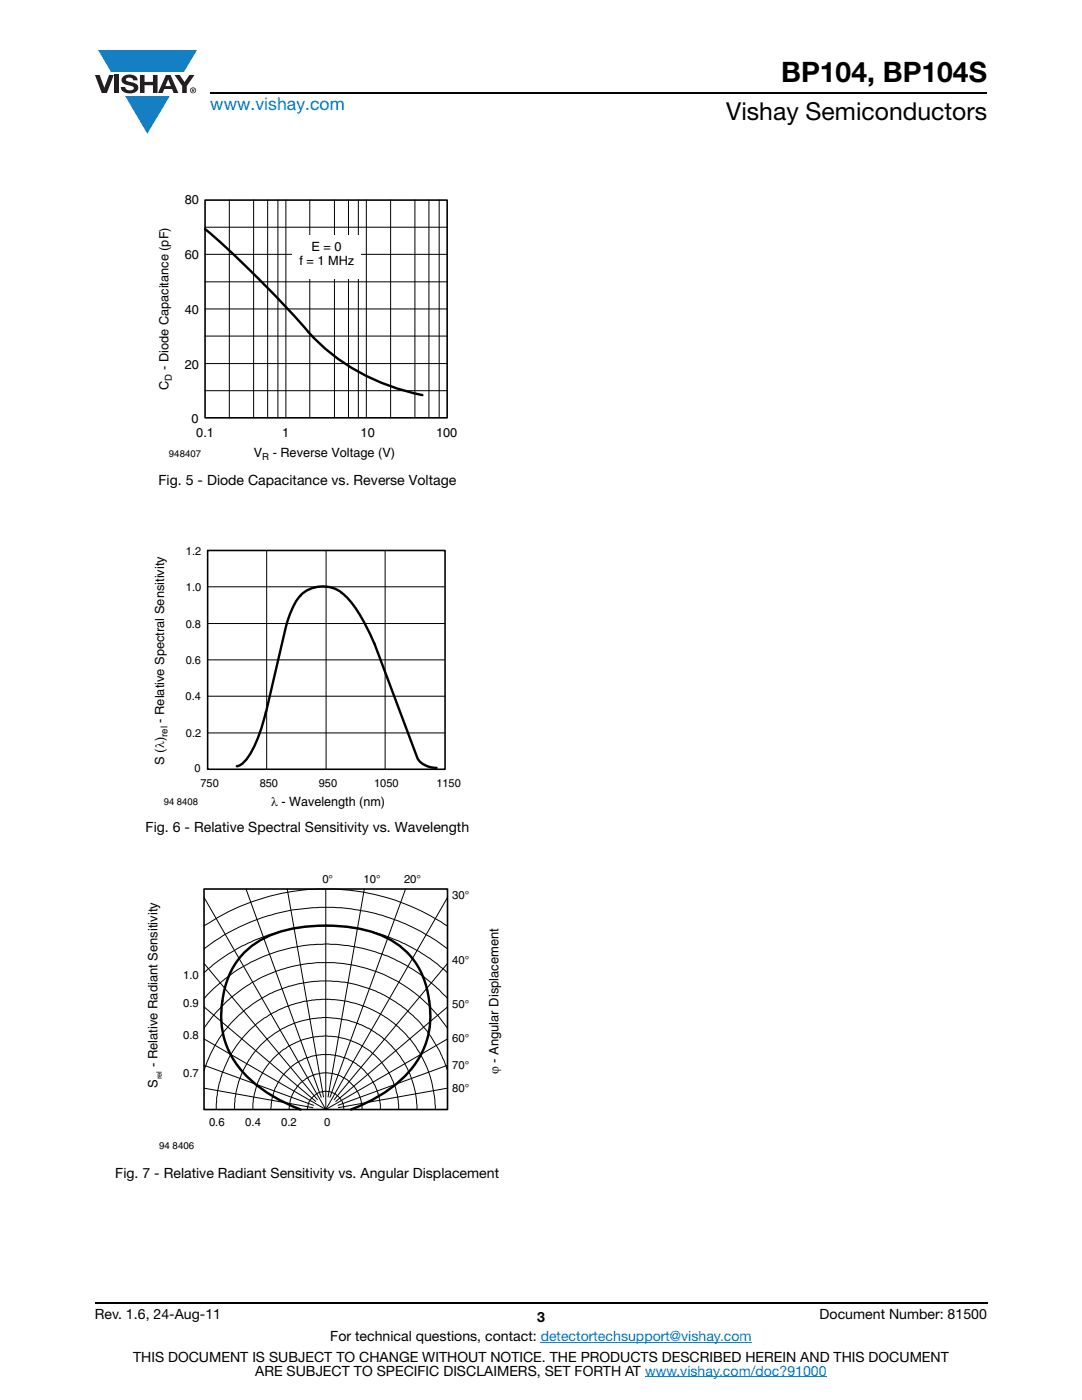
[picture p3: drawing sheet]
<svg xmlns="http://www.w3.org/2000/svg" width="216mm" height="279mm" viewBox="0 0 216 279" stroke-linecap="round" stroke-linejoin="round" font-family="sans-serif">
<g fill="#147fc3">
<path d="M19.6 10h19.7l-2.6 4.3h-1.1h-13.5z"/>
<path d="M25 19.2h8.9l-4.5 7.5z"/>
</g>
<g fill="#231f20">
<path d="M18.9 15h1l.9 2.5 1-2.5h.9l-1.4 3.6h-1z"/>
<path d="M22.9 15h.9v3.6h-.9z"/>
<path d="M24.6 15.3a2.1 2.1 0 0 1 2.8 .3l.1 .4h-.9a.79 .79 0 0 0-.7-.5 .79 .79 0 0 0-.8 .4l.3 .3 1 .2a1.08 1.08 0 0 1 1.2 1 1.08 1.08 0 0 1-1.1 1.2 1.73 1.73 0 0 1-2.4-1.2h.9a.96 .96 0 0 0 .8 .6 .96 .96 0 0 0 .9-.4 1.31 1.31 0 0 0-1.2-.6 1.03 1.03 0 0 1-1.1-.6 1.03 1.03 0 0 1 .2-1.1z"/>
<path d="M27.9 15h.9v1.3h1.7v-1.3h.9v3.6h-.9v-1.6h-1.7v1.6h-.9z"/>
<path d="M34.8 15h1.1l.9 1.4 1-1.4h1l-1.5 2.2v1.4h-.9v-1.4z"/>
<path d="M33.6 15.9l.5 1.3h-1.1zM33.1 15l-1.6 3.6h1l.3-.8h1.5l.3 .8h1l-1.6-3.6z"/>
<path d="M38.1 18a.46 .46 0 0 1 .9 0 .46 .46 0 0 1-.9 0zM37.9 18a.6 .6 0 0 0 1.2 0 .6 .6 0 0 0-1.2 0z"/>
<path d="M38.4 17.8h.2v.2h-.2zM38.3 17.7v.7h.1v-.3l.4 .3-.2-.3 .2-.2-.1-.2z"/>
</g>
<path d="M42 18.6h155M18.9 260h178.1" fill="none" stroke="#000" stroke-width=".36"/>
<path d="M107.9 267.9h42.1M128.7 274.8h36.3" fill="none" stroke="#007ec4" stroke-width=".2"/>
<path d="M31.5 38.5h59.7v53.9h-59.7z" fill="#fff"/>
<path d="M40.9 45.7a207.7 207.7 0 0 1 20.6 20.6M61.6 66.3a41.2 41.2 0 0 0 22.7 12.6" fill="none" stroke="#000" stroke-width=".48"/>
<path d="M40.9 39.9h48.3v43.5h-48.3z" fill="none" stroke="#000" stroke-width=".32"/>
<g fill="none" stroke="#000" stroke-width=".2">
<path d="M45.8 39.9v43.5M50.6 39.9v43.5M53.4 39.9v43.5M55.5 39.9v43.5M57 39.9v43.5M61.8 39.9v43.5M66.7 39.9v43.5M69.5 39.9v43.5M71.5 39.9v43.5M73.1 39.9v43.5M77.9 39.9v43.5M82.8 39.9v43.5"/>
<path d="M85.6 39.9v43.5M87.6 39.9v43.5M40.9 56.2h48.3M40.9 50.8h48.3M40.9 45.3h48.3M40.9 78h48.3M40.9 72.6h48.3M40.9 67.1h48.3M40.9 61.7h48.3"/>
</g>
<g fill="#fff">
<path d="M58.4 46.9h13.6v8.6h-13.6z"/>
<path d="M30.6 108.8h61.4v52.7h-61.4z"/>
</g>
<path d="M41.4 109.9h47.4v43.6h-47.4z" fill="none" stroke="#000" stroke-width=".32"/>
<path d="M41.4 117.1h47.3M53.2 109.9v43.6M65.1 109.9v43.6M76.8 109.9v43.6M41.4 138.9h47.3M41.4 131.7h47.3M41.4 124.4h47.3M41.4 146.3h47.3" fill="none" stroke="#000" stroke-width=".2"/>
<path d="M59.9 118.9a16.5 16.5 0 0 0-2.9 6.5l-3.9 16.7M60 118.8a6.5 6.5 0 0 1 9.9 1.2 35.6 35.6 0 0 1 4.8 8.4M74.7 128.4l8.6 22.9a4.3 4.3 0 0 0 3.8 1.9M53 142.1a24.4 24.4 0 0 1-4.1 9.8l-1.1 .9-.5 .1" fill="none" stroke="#000" stroke-width=".48"/>
<path d="M29.2 174.3h70.8v55.4h-70.8z" fill="#fff"/>
<path d="M60 221.4a26.8 26.8 0 0 1-13.5-10 17.7 17.7 0 0 1-1.8-13.7 15.3 15.3 0 0 1 11.5-11.8 33.2 33.2 0 0 1 20.1 .8 15.4 15.4 0 0 1 9.3 13.1 17 17 0 0 1-6.8 16.8 33.6 33.6 0 0 1-8.8 4.8" fill="none" stroke="#000" stroke-width=".48"/>
<path d="M40.7 177.4h48.6v44h-48.6z" fill="none" stroke="#000" stroke-width=".32"/>
<g fill="none" stroke="#000" stroke-width=".2">
<path d="M40.7 179.1l24.3 42.3M49.1 177.4l15 41.6M57.3 177.4l7.2 41.5M65 177.4v44M72.7 177.4l-7.2 41.5M80.9 177.4l-15.1 41.6M89.3 179.1l-24.3 42.3M40.7 194.1a37.6 37.6 0 0 1 9.9-6.4l3.1-1.1a36.7 36.7 0 0 1 12.4-1.9 36.8 36.8 0 0 1 23.1 9.4M40.7 199.3l1.8-1.9a32.6 32.6 0 0 1 46.8 1.9M40.7 189.4a39.2 39.2 0 0 1 14.8-7.2 39.2 39.2 0 0 1 23.4 1.4 37.4 37.4 0 0 1 10.4 5.8M40.7 192.3l22.6 27.2M40.7 184.8a44.1 44.1 0 0 1 22.6-7.4h3.8a43.6 43.6 0 0 1 22.2 7.4"/>
<path d="M89.3 192.3l-22.6 27.2M40.7 213.7a26 26 0 0 1 5.4-9.6l1.6-1.6a25.4 25.4 0 0 1 16.1-6.7h2.2a26.3 26.3 0 0 1 10.7 2.8l2.2 1.4a28.1 28.1 0 0 1 7 6.8l1.9 3.1 1.5 3.8M40.7 212.6l21.9 8M40.7 217.2l21.7 3.8M40.7 200.9l22.3 18.9M40.7 207.3l24.3 14.1M40.7 205.2a29 29 0 0 1 22.5-13.1h3.6a31.1 31.1 0 0 1 9.8 2.4 29.6 29.6 0 0 1 9 6.2l1.5 1.6 2.2 2.9M89.3 200.9l-22.3 18.9M89.3 212.6l-21.9 8M89.3 217.2l-21.8 3.8M89.3 207.3l-24.3 14.1M43.2 221.4a25.5 25.5 0 0 1 .9-6.4 22.5 22.5 0 0 1 7.1-10.7l1.5-1.1a21.1 21.1 0 0 1 8.5-3.4 21.3 21.3 0 0 1 16 3.4l1.5 1.1a23.2 23.2 0 0 1 4.2 4.5 23.2 23.2 0 0 1 4 12.6"/>
<path d="M46.8 221.4l.1-2.2 .7-3.4a18.2 18.2 0 0 1 29.4-8.2l1.1 1.1a18.6 18.6 0 0 1 5.1 12.7M57.7 221.4h.1M61.4 221.4l.1-1.1 .4-.8a4.1 4.1 0 0 1 2.3-1.6 3.4 3.4 0 0 1 3.2 .8l.7 .8a3.3 3.3 0 0 1 .6 1.9M72.2 221.4v-.7a7.3 7.3 0 0 0-7.6-6.6 7.3 7.3 0 0 0-6.9 7.3M75.9 221.4a10.1 10.1 0 0 0-.8-4l-1.1-2.2-2.1-2.2a10.3 10.3 0 0 0-6-2.5h-1.8l-1.2 .2a11.7 11.7 0 0 0-5 2.4l-1 1a10.9 10.9 0 0 0-2.9 7.3M79.6 221.4v-1a15.6 15.6 0 0 0-3.8-8.8l-1-1.1a14.6 14.6 0 0 0-15.2-2.7 14.6 14.6 0 0 0-9.1 12.4v1.2"/>
</g>
<text font-size="5.6" x="155.9" y="16.4">BP104, BP104S</text>
<text font-size="4.9" x="144.9" y="24">Vishay Semiconductors</text>
<text font-size="3.5" fill="#007ec4" x="42" y="21.9">www.vishay.com</text>
<g font-size="2.8">
<text x="31.6" y="96.8">Fig. 5 - Diode Capacitance vs. Reverse Voltage</text>
<text x="29.1" y="166">Fig. 6 - Relative Spectral Sensitivity vs. Wavelength</text>
<text x="23" y="235.2">Fig. 7 - Relative Radiant Sensitivity vs. Angular Displacement</text>
<text x="18.9" y="263.3">Rev. 1.6, 24-Aug-11</text>
<text x="107.2" y="263.8">3</text>
<text x="163.6" y="263.3">Document Number: 81500</text>
<text x="65.9" y="267.7">For technical questions, contact: detectortechsupport@vishay.com</text>
<text x="26.5" y="271.7">THIS DOCUMENT IS SUBJECT TO CHANGE WITHOUT NOTICE. THE PRODUCTS DESCRIBED HEREIN AND THIS DOCUMENT</text>
<text x="50.9" y="274.6">ARE SUBJECT TO SPECIFIC DISCLAIMERS, SET FORTH AT www.vishay.com/doc?91000</text>
</g>
<g font-size="2.6">
<text x="36.9" y="40.7">80</text>
<text x="36.9" y="51.8">60</text>
<text x="59.8" y="53">f = 1 MHz</text>
<text x="62.2" y="50">E = 0</text>
<text x="36.9" y="62.7">40</text>
<text x="36.9" y="73.5">20</text>
<text x="38.2" y="84.3">0</text>
<text x="39.2" y="87.3">0.1</text>
<text x="56.3" y="87.2">1</text>
<text x="72" y="87.2">10</text>
<text x="87" y="87.3">100</text>
<text x="50.6" y="91.2">V</text>
<text x="54.4" y="91.2">- Reverse Voltage (V)</text>
<text x="54.1" y="160.9">λ - Wavelength (nm)</text>
<text x="31.4" y="213" transform="rotate(-90 31.4 213)">- Relative Radiant Sensitivity</text>
<text x="99.4" y="214.4" transform="rotate(-90 99.4 214.4)">ϕ - Angular Displacement</text>
<text x="31.4" y="217.1" transform="rotate(-90 31.4 217.1)">S</text>
</g>
<g font-size="2.5">
<text x="33.6" y="77.8" transform="rotate(-90 33.6 77.8)">C</text>
<text x="33.6" y="73.9" transform="rotate(-90 33.6 73.9)">- Diode Capacitance (pF)</text>
<text x="32.8" y="144.2" transform="rotate(-90 32.8 144.2)">- Relative Spectral Sensitivity</text>
<text x="32.8" y="152.6" transform="rotate(-90 32.8 152.6)">S (λ)</text>
</g>
<g font-size="2.3">
<text x="64.3" y="176.2">0°</text>
<text x="72.5" y="176.2">10°</text>
<text x="80.6" y="176.2">20°</text>
<text x="90.2" y="179.3">30°</text>
<text x="36.5" y="195.3">1.0</text>
<text x="90.2" y="192.3">40°</text>
<text x="36.5" y="200.9">0.9</text>
<text x="90.2" y="201.2">50°</text>
<text x="36.5" y="207.3">0.8</text>
<text x="90.2" y="208">60°</text>
<text x="36.5" y="215">0.7</text>
<text x="90.2" y="213.4">70°</text>
<text x="90.2" y="217.9">80°</text>
<text x="41.7" y="224.8">0.6</text>
<text x="48.9" y="224.8">0.4</text>
<text x="56.1" y="224.8">0.2</text>
<text x="64.7" y="224.8">0</text>
</g>
<g font-size="2.2">
<text x="37.1" y="110.7">1.2</text>
<text x="37.1" y="117.9">1.0</text>
<text x="37.1" y="125.3">0.8</text>
<text x="37.1" y="132.6">0.6</text>
<text x="37" y="139.8">0.4</text>
<text x="37.1" y="147.1">0.2</text>
<text x="38.8" y="154">0</text>
<text x="40" y="157">750</text>
<text x="51.8" y="157">850</text>
<text x="63.6" y="157">950</text>
<text x="74.7" y="157">1050</text>
<text x="87.1" y="157">1150</text>
</g>
<g font-size="1.9">
<text x="34.3" y="75.9" transform="rotate(-90 34.3 75.9)">D</text>
<text x="33.7" y="91.2">948407</text>
<text x="52.3" y="91.8">R</text>
<text x="33.4" y="147.1" transform="rotate(-90 33.4 147.1)">rel</text>
<text x="32.7" y="160.6">94 8408</text>
<text x="31.8" y="229.2">94 8406</text>
</g>
<text font-size="1.5" x="32.3" y="215.4" transform="rotate(-90 32.3 215.4)">rel</text>
</svg>
